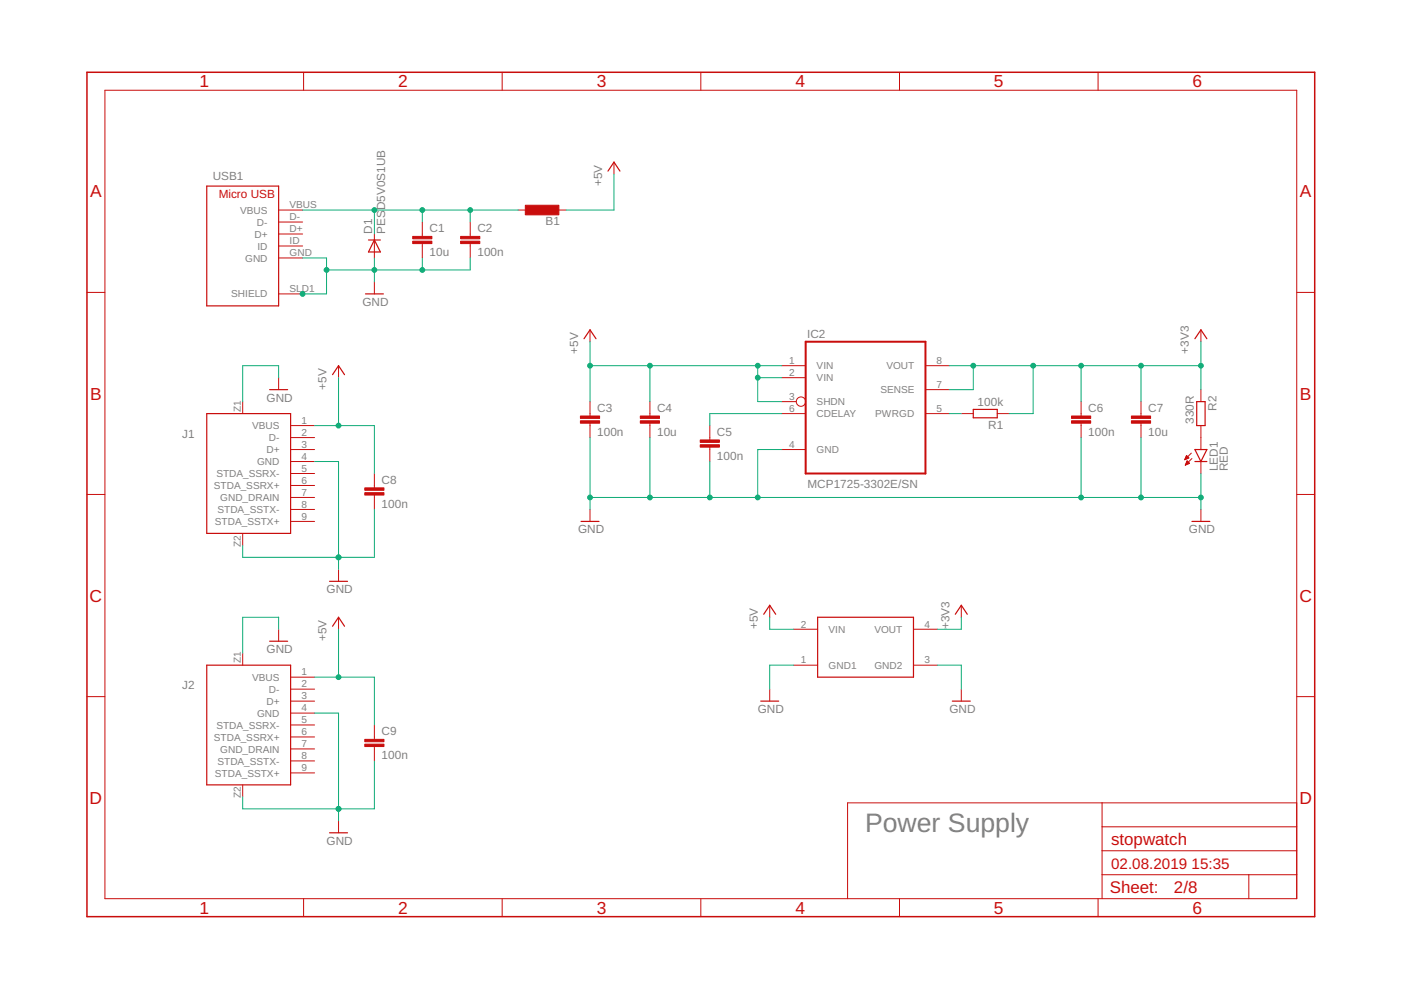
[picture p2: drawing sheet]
<svg xmlns="http://www.w3.org/2000/svg" width="297mm" height="210mm" viewBox="0 0 297 210" stroke-linecap="round" stroke-linejoin="round" font-family="sans-serif">
<g fill="none" stroke="#c90d0c" stroke-width=".21">
<path d="M22.2 19.1h252.7v171.4h-252.7zM64.4 15.3v3.8M106.5 15.3v3.8M148.6 15.3v3.8M190.7 15.3v3.8M232.8 15.3v3.8M130.2 34.4v2.5M59.1 44.5h5.1M59.1 47.1h5.1M59.1 49.6h5.1M59.1 52.2h5.1M59.1 54.7h5.1"/>
<path d="M79.4 49.6v5.1M79.4 59.8v2.5M89.5 47.1v3M89.5 51.6v3.1M99.7 47.1v3M99.7 51.6v3.1M109.9 44.5h2.5M117.5 44.5h2.5M18.4 62h3.8M59.1 62.3h5.1M71.8 77.5v2.6M125.1 69.9v2.6"/>
<path d="M165.7 77.5h5.1M196.2 77.5h5.1M254.6 69.9v2.6M274.9 62h3.8M51.5 85.2v2.5M59.1 80.1v2.5M61.6 97.9h5.1M61.6 90.2h5.1M61.6 92.8h5.1M61.6 95.3h5.1M125.1 85.2v3M125.1 89.7v3.1"/>
<path d="M137.8 85.2v3M137.8 89.7v3.1M150.5 90.2v3.1M150.5 94.8v3.1M165.7 87.7h5.1M165.7 95.3h5.1M165.7 85.2h3.1M165.7 80.1h5.1M196.2 87.7h5.1M196.2 82.6h5.1M203.8 87.7h2.6M211.4 87.7h2.6"/>
<path d="M229.2 85.2v3M229.2 89.7v3.1M241.9 85.2v3M241.9 89.7v3.1M251.2 97.4h.2M251.3 97.3h.4M251.3 97.1h.7M251.3 98.6h.1M251.4 97h.6M251.4 98.5h.3M251.4 96.9h.5M251.4 98.3h.5"/>
<path d="M251.5 96.8h.3M251.5 98.2h.7M251.5 96.6h.1M251.5 98.1h.6M251.6 96.6l.5 .5-.9 .4zM251.6 98h.3M251.6 97.9h.2M251.7 97.7l-.4 .9M251.7 97.7l.5 .5M251.7 97.7h.1M252.2 98.2l-.9 .4M252.6 96.1l-1.4 1.4"/>
<path d="M252.7 97.2l-1.4 1.4M254.6 82.6v2.6M254.6 90.2v5.1M254.6 97.9v2.5M18.4 104.8h3.8M51.5 113.1v2.5M61.6 100.4h5.1M61.6 102.9h5.1M61.6 105.5h5.1M61.6 108h5.1M61.6 110.6h5.1M79.4 100.4v3"/>
<path d="M79.4 105v3M125.1 108v2.6M254.6 108v2.6M274.9 104.8h3.8M51.5 138.5v2.5M59.1 133.4v2.6M71.8 120.7v2.6M71.8 130.9v2.5M163.2 128.3v2.6M168.3 133.4h5.1M193.7 133.4h5M203.8 128.3v2.6"/>
<path d="M18.4 147.7h3.8M61.6 143.6h5.1M61.6 146.1h5.1M61.6 148.7h5.1M61.6 151.2h5.1M61.6 153.7h5.1M61.6 156.3h5.1M61.6 158.8h5.1M79.4 153.7v3.1M79.4 158.3v3M163.2 146.1v2.6M168.3 141h5.1"/>
<path d="M193.7 141h5M203.8 146.1v2.6M274.9 147.7h3.8M51.5 166.4v2.6M61.6 161.3h5.1M61.6 163.9h5.1M71.8 174v2.6M233.7 170.2v20.3M233.7 175.3h41.2M274.9 170.2h-95.2v20.3M64.4 190.5v3.9M106.5 190.5v3.9"/>
<path d="M148.6 190.5v3.9M190.7 190.5v3.9M232.8 190.5v3.9M233.7 185.5h41.2M233.7 180.4h41.2M264.8 185.5v5"/>
<circle cx="169.8" cy="85.2" r=".99"/>
</g>
<path d="M18.4 15.3h260.3v179.1h-260.3z" fill="none" stroke="#c90d0c" stroke-width=".32"/>
<g fill="none" stroke="#c90d0c" stroke-width=".25">
<path d="M43.8 39.5h15.3v25.4h-15.3zM128.9 36.3l1.3-1.9 1.2 1.9M78.1 50.9h2.5M79.4 50.9l1.2 2.5h-2.5zM70.5 79.4l1.3-1.9 1.2 1.9M77.5 62.3h3.8M123.8 71.8l1.3-1.9 1.3 1.9M253.3 71.8l1.3-1.9 1.3 1.9M43.8 87.7h17.8v25.4h-17.8zM57.2 82.6h3.8M206.4 86.8h5v1.8h-5zM253.3 95.3h2.6l-1.3 2.6z"/>
<path d="M253.3 97.9h2.6M253.7 85.2h1.8v5h-1.8zM123.2 110.6h3.8M252.7 110.6h3.8M57.2 136h3.8M69.9 123.3h3.8M70.5 132.8l1.3-1.9 1.2 1.9M161.9 130.2l1.3-1.9 1.3 1.9M173.4 130.9h20.3v12.7h-20.3zM202.5 130.2l1.3-1.9 1.3 1.9M43.8 141h17.8v25.4h-17.8zM161.3 148.7h3.8"/>
<path d="M201.9 148.7h3.8M69.9 176.6h3.8"/>
</g>
<g fill="#c90d0c" stroke="#c90d0c" stroke-width=".21">
<path d="M87.5 51.1h4.1v.5h-4.1z"/>
<path d="M87.5 50.1h4.1v.5h-4.1z"/>
<path d="M97.7 51.1h4v.5h-4z"/>
<path d="M97.7 50.1h4v.5h-4z"/>
<path d="M111.4 43.5h7.1v2.1h-7.1z"/>
<path d="M123.1 89.2h4v.5h-4z"/>
<path d="M123.1 88.2h4v.5h-4z"/>
<path d="M135.8 89.2h4v.5h-4z"/>
<path d="M135.8 88.2h4v.5h-4z"/>
<path d="M148.5 94.3h4v.5h-4z"/>
<path d="M148.5 93.3h4v.5h-4z"/>
<path d="M227.2 89.2h4v.5h-4z"/>
<path d="M227.2 88.2h4v.5h-4z"/>
<path d="M239.9 89.2h4v.5h-4z"/>
<path d="M239.9 88.2h4v.5h-4z"/>
<path d="M77.3 104.5h4.1v.5h-4.1z"/>
<path d="M77.3 103.4h4.1v.5h-4.1z"/>
<path d="M77.3 157.8h4.1v.5h-4.1z"/>
<path d="M77.3 156.8h4.1v.5h-4.1z"/>
</g>
<path d="M170.8 72.5h25.4v27.9h-25.4z" fill="none" stroke="#c90d0c" stroke-width=".42"/>
<g fill="none" stroke="#0dab76" stroke-width=".21">
<path d="M130.2 36.9v7.6h-10.2M64.2 44.5h45.7M64.2 54.7h5v7.6h-5M79.4 44.5v5.1M79.4 54.7v5.1M89.5 44.5v2.6M89.5 54.7v2.5M99.7 44.5v2.6M99.7 54.7v2.5h-30.5M125.1 72.5v12.7M125.1 77.5h40.6M137.8 77.5v7.7"/>
<path d="M160.7 77.5v7.7h5M201.3 77.5h53.3M206.4 77.5v5.1h-5.1M219.1 77.5v10.2h-5.1M229.2 77.5v7.7M241.9 77.5v7.7M254.6 72.5v10.1M59.1 80.1v-2.6h-7.6v7.7M66.7 90.2h12.7v10.2M66.7 97.9h5.1v22.8M71.8 80.1v10.1M125.1 92.8v15.2"/>
<path d="M137.8 92.8v12.7M150.5 97.9v7.6M160.7 80.1h5M165.7 95.3h-5v10.2M165.7 87.7h-15.2v2.5M201.3 87.7h2.5M229.2 92.8v12.7M241.9 92.8v12.7M79.4 108v10.2h-27.9v-2.6M125.1 105.5h129.5M254.6 100.4v7.6M59.1 133.4v-2.5h-7.6v7.6"/>
<path d="M71.8 133.4v10.2M163.2 130.9v2.5h5.1M203.8 130.9v2.5h-5.1M66.7 143.6h12.7v10.1M66.7 151.2h5.1v22.8M168.3 141h-5.1v5.1M198.7 141h5.1v5.1M79.4 161.3v10.2h-27.9v-2.5"/>
</g>
<g fill="#0dab76" stroke="#0dab76" stroke-width=".21">
<circle cx="79.4" cy="44.5" r=".51"/>
<circle cx="89.5" cy="44.5" r=".51"/>
<circle cx="99.7" cy="44.5" r=".51"/>
<circle cx="79.4" cy="57.2" r=".51"/>
<circle cx="89.5" cy="57.2" r=".51"/>
<circle cx="69.2" cy="57.2" r=".51"/>
<circle cx="64.2" cy="62.3" r=".51"/>
<circle cx="125.1" cy="105.5" r=".51"/>
<circle cx="137.8" cy="105.5" r=".51"/>
<circle cx="150.5" cy="105.5" r=".51"/>
<circle cx="254.6" cy="105.5" r=".51"/>
<circle cx="160.7" cy="105.5" r=".51"/>
<circle cx="229.2" cy="105.5" r=".51"/>
<circle cx="241.9" cy="105.5" r=".51"/>
<circle cx="71.8" cy="118.2" r=".51"/>
<circle cx="71.8" cy="171.5" r=".51"/>
<circle cx="160.7" cy="80.1" r=".51"/>
<circle cx="160.7" cy="77.5" r=".51"/>
<circle cx="125.1" cy="77.5" r=".51"/>
<circle cx="137.8" cy="77.5" r=".51"/>
<circle cx="71.8" cy="90.2" r=".51"/>
<circle cx="71.8" cy="143.6" r=".51"/>
<circle cx="206.4" cy="77.5" r=".51"/>
<circle cx="219.1" cy="77.5" r=".51"/>
<circle cx="229.2" cy="77.5" r=".51"/>
<circle cx="241.9" cy="77.5" r=".51"/>
<circle cx="254.6" cy="77.5" r=".51"/>
</g>
<text font-size="5.7" fill="#808080" x="183.4" y="176.4">Power Supply</text>
<g font-size="3.7" fill="#c90d0c">
<text x="42.3" y="18.5">1</text>
<text x="84.4" y="18.5">2</text>
<text x="126.5" y="18.5">3</text>
<text x="168.6" y="18.5">4</text>
<text x="210.7" y="18.5">5</text>
<text x="252.9" y="18.5">6</text>
<text x="19.1" y="41.9">A</text>
<text x="275.6" y="41.9">A</text>
<text x="19.1" y="84.7">B</text>
<text x="275.6" y="84.7">B</text>
<text x="19" y="127.6">C</text>
<text x="275.5" y="127.6">C</text>
<text x="19" y="170.4">D</text>
<text x="275.5" y="170.4">D</text>
<text x="42.3" y="193.7">1</text>
<text x="84.4" y="193.7">2</text>
<text x="126.5" y="193.7">3</text>
<text x="168.6" y="193.7">4</text>
<text x="210.7" y="193.7">5</text>
<text x="252.9" y="193.7">6</text>
</g>
<g font-size="3.6" fill="#c90d0c">
<text x="235.6" y="179.1">stopwatch</text>
<text x="235.3" y="189.4">Sheet:</text>
<text x="248.9" y="189.3">2/8</text>
</g>
<g font-size="3.2" fill="#c90d0c">
<text x="235.6" y="184.2">02.08.2019</text>
<text x="252.6" y="184.2">15:35</text>
</g>
<g font-size="2.5" fill="#808080">
<text x="45.1" y="38.2">USB1</text>
<text x="127.6" y="39.5" transform="rotate(-90 127.6 39.5)">+5V</text>
<text x="115.7" y="47.8">B1</text>
<text x="78.9" y="49.6" transform="rotate(-90 78.9 49.6)">D1</text>
<text x="81.7" y="49.6" transform="rotate(-90 81.7 49.6)">PESD5V0S1UB</text>
<text x="91.1" y="49.2">C1</text>
<text x="101.2" y="49.2">C2</text>
<text x="91.1" y="54.3">10u</text>
<text x="101.2" y="54.3">100n</text>
<text x="76.8" y="64.8">GND</text>
<text x="171.1" y="71.7">IC2</text>
<text x="122.6" y="75" transform="rotate(-90 122.6 75)">+5V</text>
<text x="252.1" y="75" transform="rotate(-90 252.1 75)">+3V3</text>
<text x="69.2" y="82.6" transform="rotate(-90 69.2 82.6)">+5V</text>
<text x="56.5" y="85.2">GND</text>
<text x="126.6" y="87.3">C3</text>
<text x="139.3" y="87.3">C4</text>
<text x="207.3" y="86.2">100k</text>
<text x="230.7" y="87.3">C6</text>
<text x="243.4" y="87.3">C7</text>
<text x="253.1" y="89.9" transform="rotate(-90 253.1 89.9)">330R</text>
<text x="257.9" y="87.1" transform="rotate(-90 257.9 87.1)">R2</text>
<text x="38.6" y="92.8">J1</text>
<text x="126.6" y="92.4">100n</text>
<text x="139.3" y="92.4">10u</text>
<text x="152" y="92.4">C5</text>
<text x="209.5" y="91">R1</text>
<text x="230.7" y="92.4">100n</text>
<text x="243.4" y="92.4">10u</text>
<text x="152" y="97.5">100n</text>
<text x="258.2" y="99.9" transform="rotate(-90 258.2 99.9)">LED1</text>
<text x="260.3" y="99.9" transform="rotate(-90 260.3 99.9)">RED</text>
<text x="80.9" y="107.6">100n</text>
<text x="80.9" y="102.6">C8</text>
<text x="171.2" y="103.4">MCP1725-3302E/SN</text>
<text x="122.6" y="113.1">GND</text>
<text x="252.1" y="113.1">GND</text>
<text x="69.2" y="125.8">GND</text>
<text x="69.2" y="135.9" transform="rotate(-90 69.2 135.9)">+5V</text>
<text x="160.7" y="133.4" transform="rotate(-90 160.7 133.4)">+5V</text>
<text x="201.3" y="133.4" transform="rotate(-90 201.3 133.4)">+3V3</text>
<text x="56.5" y="138.5">GND</text>
<text x="38.6" y="146.1">J2</text>
<text x="80.9" y="155.9">C9</text>
<text x="160.7" y="151.2">GND</text>
<text x="201.3" y="151.2">GND</text>
<text x="80.9" y="161">100n</text>
<text x="69.2" y="179.1">GND</text>
</g>
<text font-size="2.5" fill="#c90d0c" x="46.4" y="42">Micro USB</text>
<g font-size="2.1" fill="#808080">
<text x="50.9" y="45.3">VBUS</text>
<text x="54.5" y="47.8">D-</text>
<text x="61.4" y="44.2">VBUS</text>
<text x="61.4" y="46.7">D-</text>
<text x="53.9" y="50.4">D+</text>
<text x="54.6" y="52.9">ID</text>
<text x="61.4" y="49.3">D+</text>
<text x="61.4" y="51.8">ID</text>
<text x="52" y="55.5">GND</text>
<text x="61.4" y="54.3">GND</text>
<text x="49" y="63.1">SHIELD</text>
<text x="61.4" y="62">SLD1</text>
<text x="167.3" y="77.2">1</text>
<text x="198.5" y="77.2">8</text>
<text x="167.3" y="79.7">2</text>
<text x="173.1" y="78.3">VIN</text>
<text x="173.1" y="80.8">VIN</text>
<text x="186.7" y="83.4">SENSE</text>
<text x="187.9" y="78.3">VOUT</text>
<text x="198.5" y="82.3">7</text>
<text x="51.1" y="87.3" transform="rotate(-90 51.1 87.3)">Z1</text>
<text x="63.9" y="89.9">1</text>
<text x="167.3" y="87.3">6</text>
<text x="167.3" y="84.8">3</text>
<text x="173.1" y="88.5">CDELAY</text>
<text x="173.1" y="85.9">SHDN</text>
<text x="185.5" y="88.5">PWRGD</text>
<text x="198.5" y="87.3">5</text>
<text x="53.5" y="91">VBUS</text>
<text x="57" y="93.5">D-</text>
<text x="63.9" y="92.4">2</text>
<text x="63.9" y="95">3</text>
<text x="167.3" y="95">4</text>
<text x="45.9" y="101.2">STDA_SSRX-</text>
<text x="54.5" y="98.6">GND</text>
<text x="56.5" y="96.1">D+</text>
<text x="63.9" y="97.5">4</text>
<text x="63.9" y="100">5</text>
<text x="173.1" y="96.1">GND</text>
<text x="45.3" y="103.7">STDA_SSRX+</text>
<text x="46.7" y="106.2">GND_DRAIN</text>
<text x="63.9" y="102.6">6</text>
<text x="63.9" y="105.1">7</text>
<text x="63.9" y="107.7">8</text>
<text x="45.6" y="111.3">STDA_SSTX+</text>
<text x="46.1" y="108.8">STDA_SSTX-</text>
<text x="63.9" y="110.2">9</text>
<text x="51.1" y="115.9" transform="rotate(-90 51.1 115.9)">Z2</text>
<text x="169.8" y="133.1">2</text>
<text x="175.7" y="134.2">VIN</text>
<text x="185.4" y="134.2">VOUT</text>
<text x="196" y="133.1">4</text>
<text x="51.1" y="140.7" transform="rotate(-90 51.1 140.7)">Z1</text>
<text x="63.9" y="143.2">1</text>
<text x="169.8" y="140.7">1</text>
<text x="175.7" y="141.8">GND1</text>
<text x="185.4" y="141.8">GND2</text>
<text x="196" y="140.7">3</text>
<text x="53.5" y="144.3">VBUS</text>
<text x="56.5" y="149.4">D+</text>
<text x="57" y="146.9">D-</text>
<text x="63.9" y="145.7">2</text>
<text x="63.9" y="148.3">3</text>
<text x="45.9" y="154.5">STDA_SSRX-</text>
<text x="54.5" y="151.9">GND</text>
<text x="63.9" y="150.8">4</text>
<text x="63.9" y="153.4">5</text>
<text x="63.9" y="155.9">6</text>
<text x="45.3" y="157">STDA_SSRX+</text>
<text x="46.7" y="159.6">GND_DRAIN</text>
<text x="63.9" y="158.4">7</text>
<text x="63.9" y="161">8</text>
<text x="45.6" y="164.6">STDA_SSTX+</text>
<text x="46.1" y="162.1">STDA_SSTX-</text>
<text x="63.9" y="163.5">9</text>
<text x="51.1" y="169.3" transform="rotate(-90 51.1 169.3)">Z2</text>
</g>
</svg>
